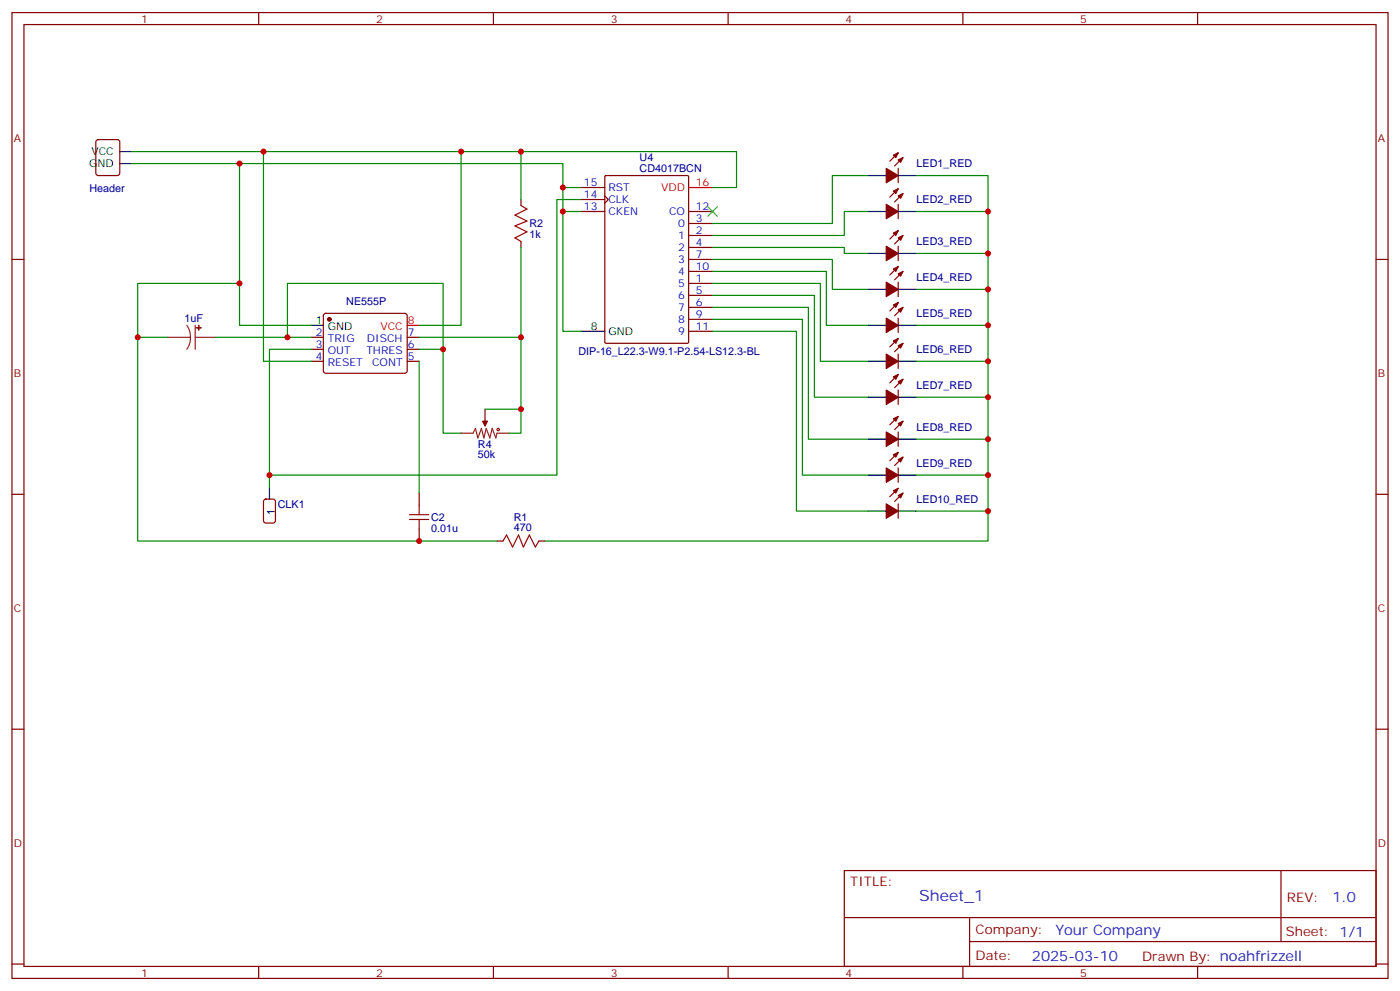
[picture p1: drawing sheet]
<svg xmlns="http://www.w3.org/2000/svg" width="412mm" height="292mm" viewBox="0 0 412 292" stroke-linecap="round" stroke-linejoin="round" font-family="sans-serif">
<g fill="none" stroke="#870000" stroke-width=".35">
<path d="M3.5 3.7h405.4v284.3h-405.4zM7.1 7.2h398.2v277.3h-398.2zM76.2 3.7v3.5M145.3 3.7v3.5M214.5 3.7v3.5M283.6 3.7v3.5M352.8 3.7v3.5M28.5 41.3l.4-.2h5.7l.6 .4 .1 9.5-.5 .6-5.9 .1-.6-.5-.1-9.4zM153.5 58.7v1.8M171.1 55.2h7.1M171.1 58.7h7.1M178.2 57.7l1 1-1 1.1"/>
<path d="M178.2 51.9l.3-.2h24l.3 .2v48.8l-.1 .3-24.2 .1-.3-.2zM264.6 49.6v4.2M264.6 45l-2.5 2.4M264.6 55.6l-2.5 2.4M266 46.4l-2.5 2.5M266 57l-2.5 2.4M3.5 76.4h3.6M153.5 71.1v1.7M171.1 62.3h7.1M202.8 76.4h7.1M202.8 69.3h7.1M202.8 65.8h7.1"/>
<path d="M202.8 72.8h7.1M202.8 79.9h7.1M202.8 62.3h7.1M264.6 60.1v4.3M264.6 72.5v4.2M264.6 67.9l-2.5 2.5M264.6 78.5l-2.5 2.5M266 69.3l-2.5 2.5M266 79.9l-2.5 2.5M405.3 76.4h3.6M91.7 99.3h3.5M95.5 92.5l.5-.2h23.2l.5 .2 .2 .5v16.5l-.7 .4-23.5-.1-.5-.6v-16.2z"/>
<path d="M119.9 99.3h3.6M202.8 83.4h7.1M202.8 87h7.1M202.8 90.5h7.1M202.8 94h7.1M202.8 97.5h7.1M264.6 83.1v4.2M264.6 93.7v4.2M264.6 89.1l-2.5 2.4M264.6 99.7l-2.5 2.4M266 90.5l-2.5 2.5M91.7 102.8h3.5"/>
<path d="M91.7 106.4h3.5M119.9 102.8h3.6M119.9 106.4h3.6M264.6 104.2v4.3M264.6 114.8v4.3M264.6 110.2l-2.5 2.5M266 101.1l-2.5 2.4M266 111.7l-2.5 2.4M142.9 120.5v3.5M264.6 127.2v4.2M264.6 137.8v4.2M264.6 122.6l-2.5 2.5"/>
<path d="M264.6 133.2l-2.5 2.4M266 124l-2.5 2.5M266 134.6l-2.5 2.5M3.5 145.5h3.6M123.5 145.2v3.5M123.5 155.8v3.5M146.4 159.3h1.8M158.7 159.3h1.8M264.6 148.3v4.3M264.6 143.8l-2.5 2.4M266 145.2l-2.5 2.4M405.3 145.5h3.6"/>
<path d="M3.5 214.7h3.6M405.3 214.7h3.6M248.7 256.3h156.6v28.2h-156.6zM377.3 256.3v20.9M248.7 270.1h156.5M285.6 277.2h119.6M285.6 270.1v14.2M3.5 283.8h3.6M76.2 284.5v3.5M145.3 284.5v3.5M214.5 284.5v3.5M283.6 284.5v3.5"/>
<path d="M352.8 284.5v3.5M405.3 283.8h3.6"/>
</g>
<g fill="#870000" stroke="#870000" stroke-width=".35">
<path d="M142.2 124h1.4l-.7 1.4z"/>
<path d="M263.2 45.7l1.4-.7-.7 1.4z"/>
<path d="M264.6 47.1l1.4-.7-.7 1.4z"/>
<path d="M261.1 49.6l3.5 2.1-3.5 2.1z"/>
<path d="M263.2 56.3l1.4-.7-.7 1.4z"/>
<path d="M264.6 57.7l1.4-.7-.7 1.4z"/>
<path d="M261.1 60.1l3.5 2.2-3.5 2.1z"/>
<path d="M263.2 68.6l1.4-.7-.7 1.4z"/>
<path d="M264.6 70l1.4-.7-.7 1.4z"/>
<path d="M261.1 72.5l3.5 2.1-3.5 2.1z"/>
<path d="M263.2 79.2l1.4-.7-.7 1.4z"/>
<path d="M264.6 80.6l1.4-.7-.7 1.4z"/>
<path d="M261.1 83.1l3.5 2.1-3.5 2.1z"/>
<path d="M263.2 89.8l1.4-.7-.7 1.4z"/>
<path d="M264.6 91.2l1.4-.7-.7 1.4z"/>
<path d="M261.1 93.7l3.5 2.1-3.5 2.1z"/>
<path d="M263.2 100.4l1.4-.7-.7 1.4z"/>
<path d="M264.6 101.8l1.4-.7-.7 1.4z"/>
<path d="M261.1 104.2l3.5 2.2-3.5 2.1z"/>
<path d="M263.2 110.9l1.4-.7-.7 1.5z"/>
<path d="M264.6 112.4l1.4-.7-.7 1.4z"/>
<path d="M261.1 114.8l3.5 2.1-3.5 2.2z"/>
<path d="M263.2 123.3l1.4-.7-.7 1.4z"/>
<path d="M264.6 124.7l1.4-.7-.7 1.4z"/>
<path d="M261.1 127.2l3.5 2.1-3.5 2.1z"/>
<path d="M263.2 133.9l1.4-.7-.7 1.4z"/>
<path d="M264.6 135.3l1.4-.7-.7 1.4z"/>
<path d="M261.1 137.8l3.5 2.1-3.5 2.1z"/>
<path d="M263.2 144.5l1.4-.7-.7 1.4z"/>
<path d="M264.6 145.9l1.4-.7-.7 1.4z"/>
<path d="M261.1 148.3l3.5 2.2-3.5 2.1z"/>
<circle cx="97" cy="94" r=".53"/>
</g>
<g fill="none" stroke="#000" stroke-width=".35">
<path d="M35.3 48.2h3.5M35.3 44.6h3.5M255.8 51.7h5.3M264.6 51.7h5.3M255.8 62.3h5.3M255.8 74.6h5.3M264.6 62.3h5.3M264.6 74.6h5.3M91.7 95.8h3.5M171.1 97.5h7.1M255.8 95.8h5.3M255.8 85.2h5.3"/>
<path d="M264.6 95.8h5.3M264.6 85.2h5.3M255.8 106.4h5.3M255.8 116.9h5.3M264.6 106.4h5.3M264.6 116.9h5.3M255.8 129.3h5.3M255.8 139.9h5.3M264.6 129.3h5.3M264.6 139.9h5.3M79.4 143.4v3.5M255.8 150.5h5.3"/>
<path d="M264.6 150.5h5.3"/>
</g>
<path d="M202.8 55.2h7.1M119.9 95.8h3.6" fill="none" stroke="#f00" stroke-width=".35"/>
<path d="M49.4 99.3h6.7M55 95.8l.9 1.7 .2 1.8M56.1 99.3l-.2 1.9-.9 1.6M57.5 99.3h6M57.5 95.8v7M135.8 127.5h3.5l.8-1.4 .7 2.8 1-2.8 .7 2.8 .7-2.8 1.1 2.8 .7-2.8 1 2.8 .4-1.4h3.5M142.9 124v1.4" fill="none" stroke="#8c2424" stroke-width=".35"/>
<g fill="#8c2424" stroke="#8c2424" stroke-width=".35">
<path d="M58.5 95.8l.1 1.4z"/>
<path d="M57.9 96.5h1.4z"/>
</g>
<g fill="none" stroke="#a10000" stroke-width=".35">
<path d="M153.5 60.5l1.7 1.1-3.5 1.7 3.5 1.8-3.5 1.4 3.5 1.8-3.5 1.7 1.8 1.1M120.6 152.9h5.7M120.6 151.5h5.7M123.5 148.7v2.8M123.5 152.9v2.9M148.2 159.3l1-1.8 1.8 3.5 1.8-3.5 1.4 3.5 1.7-3.5 1.8 3.5 1-1.7"/>
<circle cx="146.8" cy="126.5" r=".35"/>
</g>
<path d="M77.8 147.1l.5-.2h2.1l.7 .5v5.9l-.4 .6-2.4 .1-.6-.5-.1-5.9z" fill="none" stroke="#900" stroke-width=".35"/>
<path d="M208.5 60.9l2.8 2.8M211.3 60.9l-2.8 2.8" fill="none" stroke="#3c3" stroke-width=".35"/>
<g fill="none" stroke="#008700" stroke-width=".35">
<path d="M38.8 48.2h31.8v35.2h-30v15.9h8.8M38.8 44.6h178.2v10.6h-7.1M70.6 48.2h95.2v49.3h5.3M77.6 44.6v61.8h14.1M135.8 44.6v51.2h-12.3M153.5 44.6v14.1M165.8 55.2h5.3M171.1 58.7h-7.1v81.2h-84.6M255.8 51.7h-10.6v14.1h-35.3M269.9 51.7h21.1v10.6M153.5 72.8v26.5M165.8 62.3h5.3"/>
<path d="M209.9 79.9h33.5v15.9h12.4M209.9 76.4h35.3v8.8h10.6M209.9 72.8h38.8v1.8h7.1M255.8 62.3h-7.1v7h-38.8M269.9 74.6h21.1v10.6M269.9 62.3h21.1v12.3M40.6 99.3v60h105.8M63.5 99.3h28.2M70.6 83.4v12.4h21.1M84.7 99.3v-15.9h45.8v19.4h-7M123.5 99.3h30v21.2M209.9 97.5h24.7v53h21.2"/>
<path d="M209.9 94h26.5v45.9h19.4M209.9 90.5h28.2v38.8h17.7M209.9 87h30v29.9h15.9M209.9 83.4h31.8v23h14.1M269.9 95.8h21.1v10.6M269.9 85.2h21.1v10.6M91.7 102.8h-12.3v40.6M123.5 106.4v38.8M130.5 102.8v24.7h5.3M269.9 116.9h21.1v12.4M269.9 106.4h21.1v10.5M142.9 120.5h10.6v7h-3.6"/>
<path d="M269.9 139.9h21.1v10.6M269.9 129.3h21.1v10.6M269.9 150.5h21.1v8.8h-130.5"/>
</g>
<g fill="#c00">
<circle cx="84.7" cy="99.3" r=".88"/>
<circle cx="130.5" cy="102.8" r=".88"/>
<circle cx="153.5" cy="120.5" r=".88"/>
<circle cx="153.5" cy="99.3" r=".88"/>
<circle cx="77.6" cy="44.6" r=".88"/>
<circle cx="70.6" cy="83.4" r=".88"/>
<circle cx="153.5" cy="44.6" r=".88"/>
<circle cx="135.8" cy="44.6" r=".88"/>
<circle cx="70.6" cy="48.2" r=".88"/>
<circle cx="165.8" cy="55.2" r=".88"/>
<circle cx="165.8" cy="62.3" r=".88"/>
<circle cx="79.4" cy="139.9" r=".88"/>
<circle cx="40.6" cy="99.3" r=".88"/>
<circle cx="123.5" cy="159.3" r=".88"/>
<circle cx="291" cy="150.5" r=".88"/>
<circle cx="291" cy="129.3" r=".88"/>
<circle cx="291" cy="116.9" r=".88"/>
<circle cx="291" cy="95.8" r=".88"/>
<circle cx="291" cy="85.2" r=".88"/>
<circle cx="291" cy="62.3" r=".88"/>
<circle cx="291" cy="74.6" r=".88"/>
<circle cx="291" cy="106.4" r=".88"/>
<circle cx="291" cy="139.9" r=".88"/>
</g>
<text font-size="4.6" fill="#00f" x="270.8" y="265.3">Sheet_1</text>
<g font-size="4.2" fill="#00f">
<text x="392.5" y="265.6">1.0</text>
<text x="310.9" y="275.1">Your Company</text>
<text x="304" y="282.9">2025-03-10</text>
</g>
<g font-size="3.9" fill="#800">
<text x="250.5" y="260.9">TITLE:</text>
<text x="379.1" y="265.6">REV:</text>
<text x="287.4" y="275.1">Company:</text>
<text x="378.7" y="275.7">Sheet: 1/1</text>
<text x="287.4" y="282.8">Date:</text>
<text x="336.4" y="282.8">Drawn By: noahfrizzell</text>
</g>
<g font-size="3.2" fill="#800">
<text x="41.6" y="6.7">1</text>
<text x="110.8" y="6.7">2</text>
<text x="179.9" y="6.7">3</text>
<text x="249.1" y="6.7">4</text>
<text x="318.2" y="6.7">5</text>
<text x="4.1" y="41.8">A</text>
<text x="405.9" y="41.8">A</text>
<text x="4.1" y="110.9">B</text>
<text x="405.9" y="110.9">B</text>
<text x="4.1" y="180.1">C</text>
<text x="405.9" y="180.1">C</text>
<text x="4.1" y="249.2">D</text>
<text x="405.9" y="249.2">D</text>
<text x="41.6" y="287.5">1</text>
<text x="110.8" y="287.5">2</text>
<text x="179.9" y="287.5">3</text>
<text x="249.1" y="287.5">4</text>
<text x="318.2" y="287.5">5</text>
</g>
<g font-size="3.2">
<text x="26.9" y="45.7">VCC</text>
<text x="26.2" y="49.2">GND</text>
<text x="93.1" y="95.4">1</text>
<text x="96.6" y="97.2">GND</text>
<text x="174" y="97.2">8</text>
<text x="179.2" y="98.6">GND</text>
<text x="81" y="151.5" transform="rotate(-90 81 151.5)">1</text>
</g>
<g font-size="3.2" fill="#000080">
<text x="188.4" y="47.3">U4</text>
<text x="188.4" y="50.5">CD4017BCN</text>
<text x="270" y="49.3">LED1_RED</text>
<text x="26.3" y="56.6">Header</text>
<text x="270" y="59.9">LED2_RED</text>
<text x="155.9" y="70.2">1k</text>
<text x="155.9" y="66.9">R2</text>
<text x="270" y="72.2">LED3_RED</text>
<text x="270" y="82.8">LED4_RED</text>
<text x="102" y="89.8">NE555P</text>
<text x="54.3" y="94.7">1uF</text>
<text x="270" y="93.4">LED5_RED</text>
<text x="170.4" y="104.6">DIP-16_L22.3-W9.1-P2.54-LS12.3-BL</text>
<text x="270" y="104">LED6_RED</text>
<text x="270" y="114.6">LED7_RED</text>
<text x="140.8" y="131.8">R4</text>
<text x="270" y="126.9">LED8_RED</text>
<text x="140.8" y="134.9">50k</text>
<text x="270" y="137.5">LED9_RED</text>
<text x="81.8" y="149.5">CLK1</text>
<text x="270" y="148.1">LED10_RED</text>
<text x="127" y="153.4">C2</text>
<text x="151.4" y="153.3">R1</text>
<text x="127" y="156.6">0.01u</text>
<text x="151.4" y="156.5">470</text>
</g>
<g font-size="3.2" fill="#00f">
<text x="172" y="54.9">15</text>
<text x="172" y="58.4">14</text>
<text x="179.2" y="56.3">RST</text>
<text x="179.2" y="59.8">CLK</text>
<text x="172" y="61.9">13</text>
<text x="179.2" y="63.3">CKEN</text>
<text x="197.1" y="63.3">CO</text>
<text x="205" y="65.4">3</text>
<text x="205" y="61.9">12</text>
<text x="199.8" y="70.4">1</text>
<text x="199.8" y="66.9">0</text>
<text x="205" y="69">2</text>
<text x="199.8" y="73.9">2</text>
<text x="199.8" y="77.4">3</text>
<text x="205" y="72.5">4</text>
<text x="205" y="76">7</text>
<text x="199.8" y="81">4</text>
<text x="205" y="83.1">1</text>
<text x="205" y="79.6">10</text>
<text x="199.8" y="84.5">5</text>
<text x="199.8" y="88">6</text>
<text x="205" y="86.6">5</text>
<text x="199.8" y="91.5">7</text>
<text x="199.8" y="95.1">8</text>
<text x="205" y="90.1">6</text>
<text x="205" y="93.7">9</text>
<text x="93.1" y="99">2</text>
<text x="96.6" y="100.7">TRIG</text>
<text x="108.1" y="100.7">DISCH</text>
<text x="120.1" y="99">7</text>
<text x="199.8" y="98.6">9</text>
<text x="205" y="97.2">11</text>
<text x="93.1" y="102.5">3</text>
<text x="93.1" y="106">4</text>
<text x="96.6" y="104.2">OUT</text>
<text x="96.6" y="107.8">RESET</text>
<text x="107.9" y="104.2">THRES</text>
<text x="109.6" y="107.8">CONT</text>
<text x="120.1" y="106">5</text>
<text x="120.1" y="102.5">6</text>
</g>
<g font-size="3.2" fill="#f00">
<text x="194.7" y="56.3">VDD</text>
<text x="205" y="54.9">16</text>
<text x="120.1" y="95.4">8</text>
<text x="112" y="97.2">VCC</text>
</g>
</svg>
